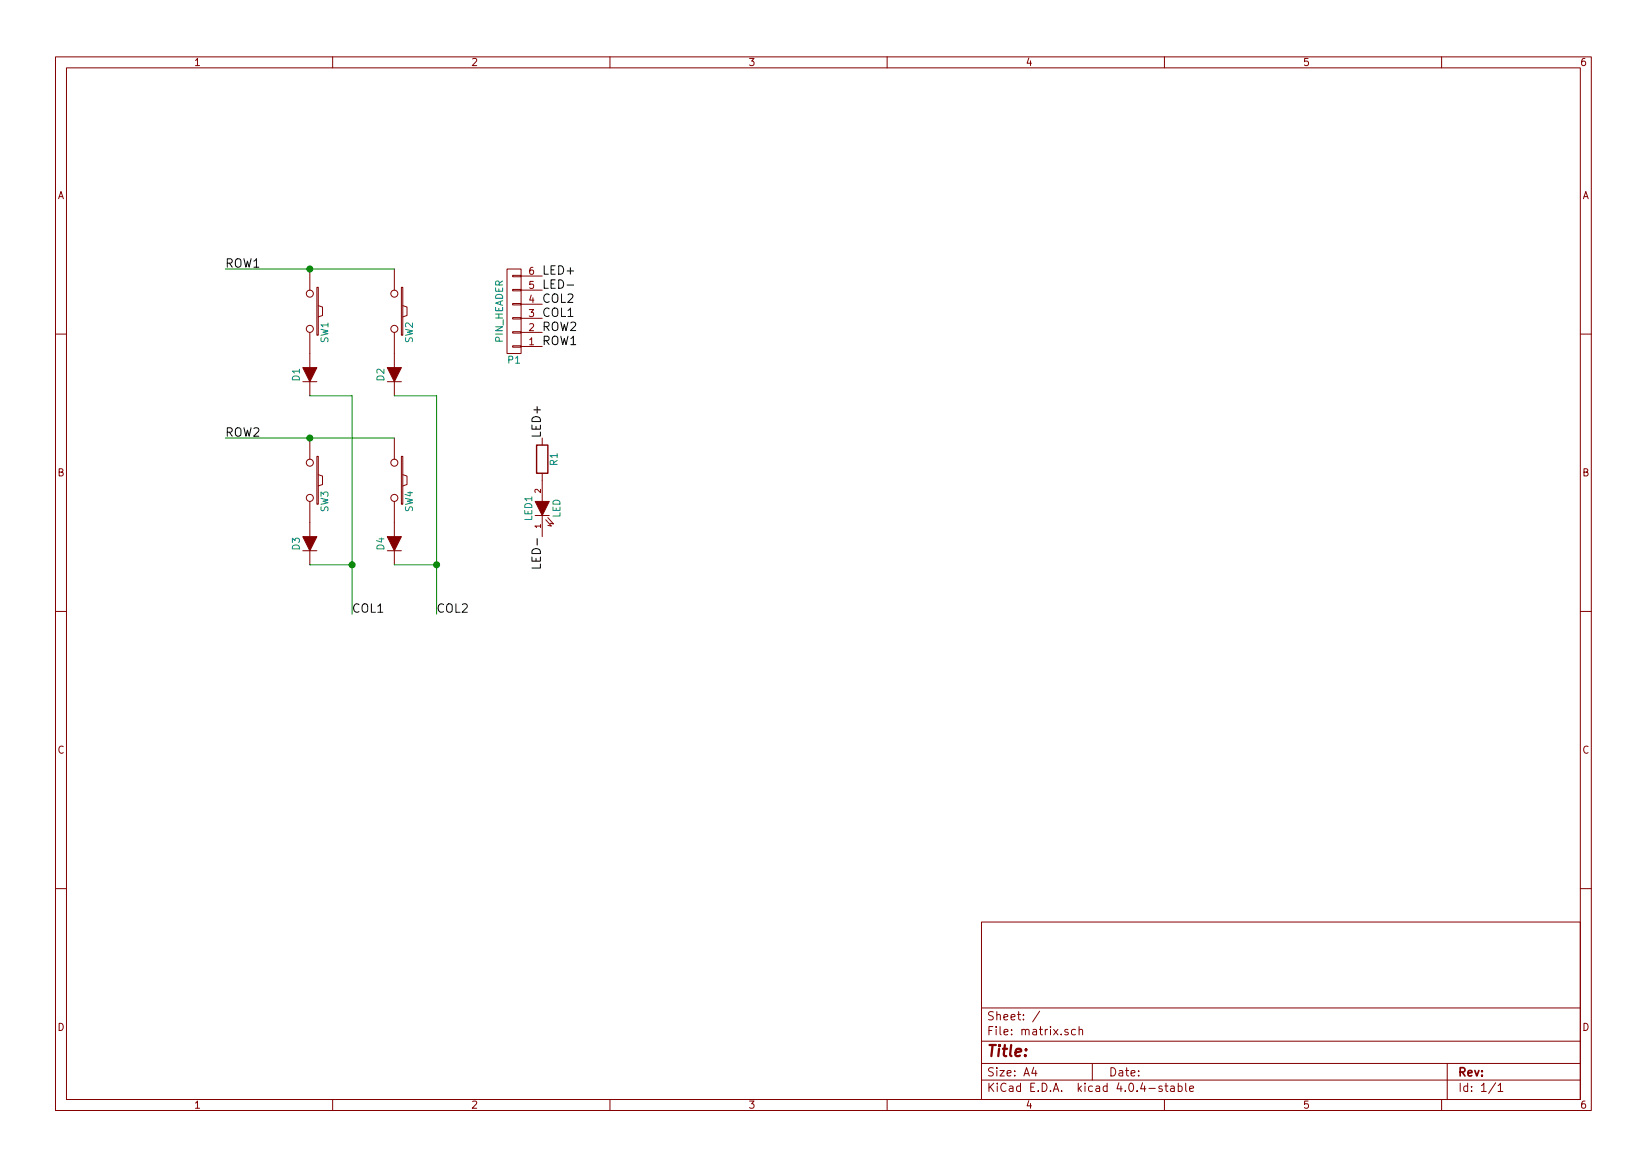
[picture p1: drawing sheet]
EESchema Schematic File Version 2
LIBS:power
LIBS:device
LIBS:transistors
LIBS:conn
LIBS:linear
LIBS:regul
LIBS:74xx
LIBS:cmos4000
LIBS:adc-dac
LIBS:memory
LIBS:xilinx
LIBS:microcontrollers
LIBS:dsp
LIBS:microchip
LIBS:analog_switches
LIBS:motorola
LIBS:texas
LIBS:intel
LIBS:audio
LIBS:interface
LIBS:digital-audio
LIBS:philips
LIBS:display
LIBS:cypress
LIBS:siliconi
LIBS:opto
LIBS:atmel
LIBS:contrib
LIBS:valves
LIBS:matrix-cache
EELAYER 25 0
EELAYER END
$Descr A4 11693 8268
encoding utf-8
Sheet 1 1
Title ""
Date ""
Rev ""
Comp ""
Comment1 ""
Comment2 ""
Comment3 ""
Comment4 ""
$EndDescr
$Comp
L SW_PUSH SW1
U 1 1
P 2200 2200
F 0 "SW1" H 2350 2310 50  0000 C CNN
F 1 "SW_PUSH" H 2200 2120 50  0001 C CNN
F 2 "Keyboard:CHERRY_PLATE_100H" H 2200 2200 50  0001 C CNN
F 3 "" H 2200 2200 50  0000 C CNN
	1    2200 2200
	0    1    1    0   
$EndComp
$Comp
L SW_PUSH SW2
U 1 1
P 2800 2200
F 0 "SW2" H 2950 2310 50  0000 C CNN
F 1 "SW_PUSH" H 2800 2120 50  0001 C CNN
F 2 "Keyboard:CHERRY_PLATE_100H" H 2800 2200 50  0001 C CNN
F 3 "" H 2800 2200 50  0000 C CNN
	1    2800 2200
	0    1    1    0   
$EndComp
$Comp
L SW_PUSH SW3
U 1 1
P 2200 3400
F 0 "SW3" H 2350 3510 50  0000 C CNN
F 1 "SW_PUSH" H 2200 3320 50  0001 C CNN
F 2 "Keyboard:CHERRY_PLATE_100H" H 2200 3400 50  0001 C CNN
F 3 "" H 2200 3400 50  0000 C CNN
	1    2200 3400
	0    1    1    0   
$EndComp
$Comp
L SW_PUSH SW4
U 1 1
P 2800 3400
F 0 "SW4" H 2950 3510 50  0000 C CNN
F 1 "SW_PUSH" H 2800 3320 50  0001 C CNN
F 2 "Keyboard:CHERRY_PLATE_100H" H 2800 3400 50  0001 C CNN
F 3 "" H 2800 3400 50  0000 C CNN
	1    2800 3400
	0    1    1    0   
$EndComp
Text Label 1600 1900 0    60   ~ 0
ROW1
Text Label 1600 3100 0    60   ~ 0
ROW2
Text Label 2500 4350 0    60   ~ 0
COL1
Text Label 3100 4350 0    60   ~ 0
COL2
$Comp
L D D1
U 1 1
P 2200 2650
F 0 "D1" H 2200 2750 50  0000 C CNN
F 1 "D" H 2200 2550 50  0001 C CNN
F 2 "Diodes_SMD:SOD-123" H 2200 2650 50  0001 C CNN
F 3 "" H 2200 2650 50  0000 C CNN
	1    2200 2650
	0    -1   -1   0   
$EndComp
$Comp
L D D2
U 1 1
P 2800 2650
F 0 "D2" H 2800 2750 50  0000 C CNN
F 1 "D" H 2800 2550 50  0001 C CNN
F 2 "Diodes_SMD:SOD-123" H 2800 2650 50  0001 C CNN
F 3 "" H 2800 2650 50  0000 C CNN
	1    2800 2650
	0    -1   -1   0   
$EndComp
$Comp
L D D3
U 1 1
P 2200 3850
F 0 "D3" H 2200 3950 50  0000 C CNN
F 1 "D" H 2200 3750 50  0001 C CNN
F 2 "Diodes_SMD:SOD-123" H 2200 3850 50  0001 C CNN
F 3 "" H 2200 3850 50  0000 C CNN
	1    2200 3850
	0    -1   -1   0   
$EndComp
$Comp
L D D4
U 1 1
P 2800 3850
F 0 "D4" H 2800 3950 50  0000 C CNN
F 1 "D" H 2800 3750 50  0001 C CNN
F 2 "Diodes_SMD:SOD-123" H 2800 3850 50  0001 C CNN
F 3 "" H 2800 3850 50  0000 C CNN
	1    2800 3850
	0    -1   -1   0   
$EndComp
Wire Wire Line
	1600 1900 2800 1900
Connection ~ 2200 1900
Wire Wire Line
	1600 3100 2800 3100
Connection ~ 2200 3100
Wire Wire Line
	2200 2800 2500 2800
Wire Wire Line
	2500 2800 2500 4350
Wire Wire Line
	2800 2800 3100 2800
Wire Wire Line
	3100 2800 3100 4350
Wire Wire Line
	2800 4000 3100 4000
Connection ~ 3100 4000
Wire Wire Line
	2200 4000 2500 4000
Connection ~ 2500 4000
Text Label 3850 3100 1    60   ~ 0
LED+
Text Label 3850 3800 3    60   ~ 0
LED-
$Comp
L LED LED1
U 1 1
P 3850 3600
F 0 "LED1" H 3850 3700 50  0000 C CNN
F 1 "LED" H 3850 3500 50  0000 C CNN
F 2 "Keyboard:CHERRY_MX_LED" H 3850 3600 50  0001 C CNN
F 3 "" H 3850 3600 50  0000 C CNN
	1    3850 3600
	0    -1   -1   0   
$EndComp
$Comp
L R R1
U 1 1
P 3850 3250
F 0 "R1" V 3930 3250 50  0000 C CNN
F 1 "R" V 3850 3250 50  0001 C CNN
F 2 "Resistors_ThroughHole:Resistor_Horizontal_RM10mm" V 3780 3250 50  0001 C CNN
F 3 "" H 3850 3250 50  0000 C CNN
	1    3850 3250
	1    0    0    -1  
$EndComp
$Comp
L CONN_01X06 P1
U 1 1
P 3650 2200
F 0 "P1" H 3650 2550 50  0000 C CNN
F 1 "PIN_HEADER" V 3750 2200 50  0000 C CNN
F 2 "Pin_Headers:Pin_Header_Straight_1x06" H 3650 2200 50  0001 C CNN
F 3 "" H 3650 2200 50  0000 C CNN
	1    3650 2200
	-1   0    0    1   
$EndComp
Text Label 3850 2450 0    60   ~ 0
ROW1
Text Label 3850 2350 0    60   ~ 0
ROW2
Text Label 3850 2250 0    60   ~ 0
COL1
Text Label 3850 2150 0    60   ~ 0
COL2
Text Label 3850 1950 0    60   ~ 0
LED+
Text Label 3850 2050 0    60   ~ 0
LED-
$EndSCHEMATC
